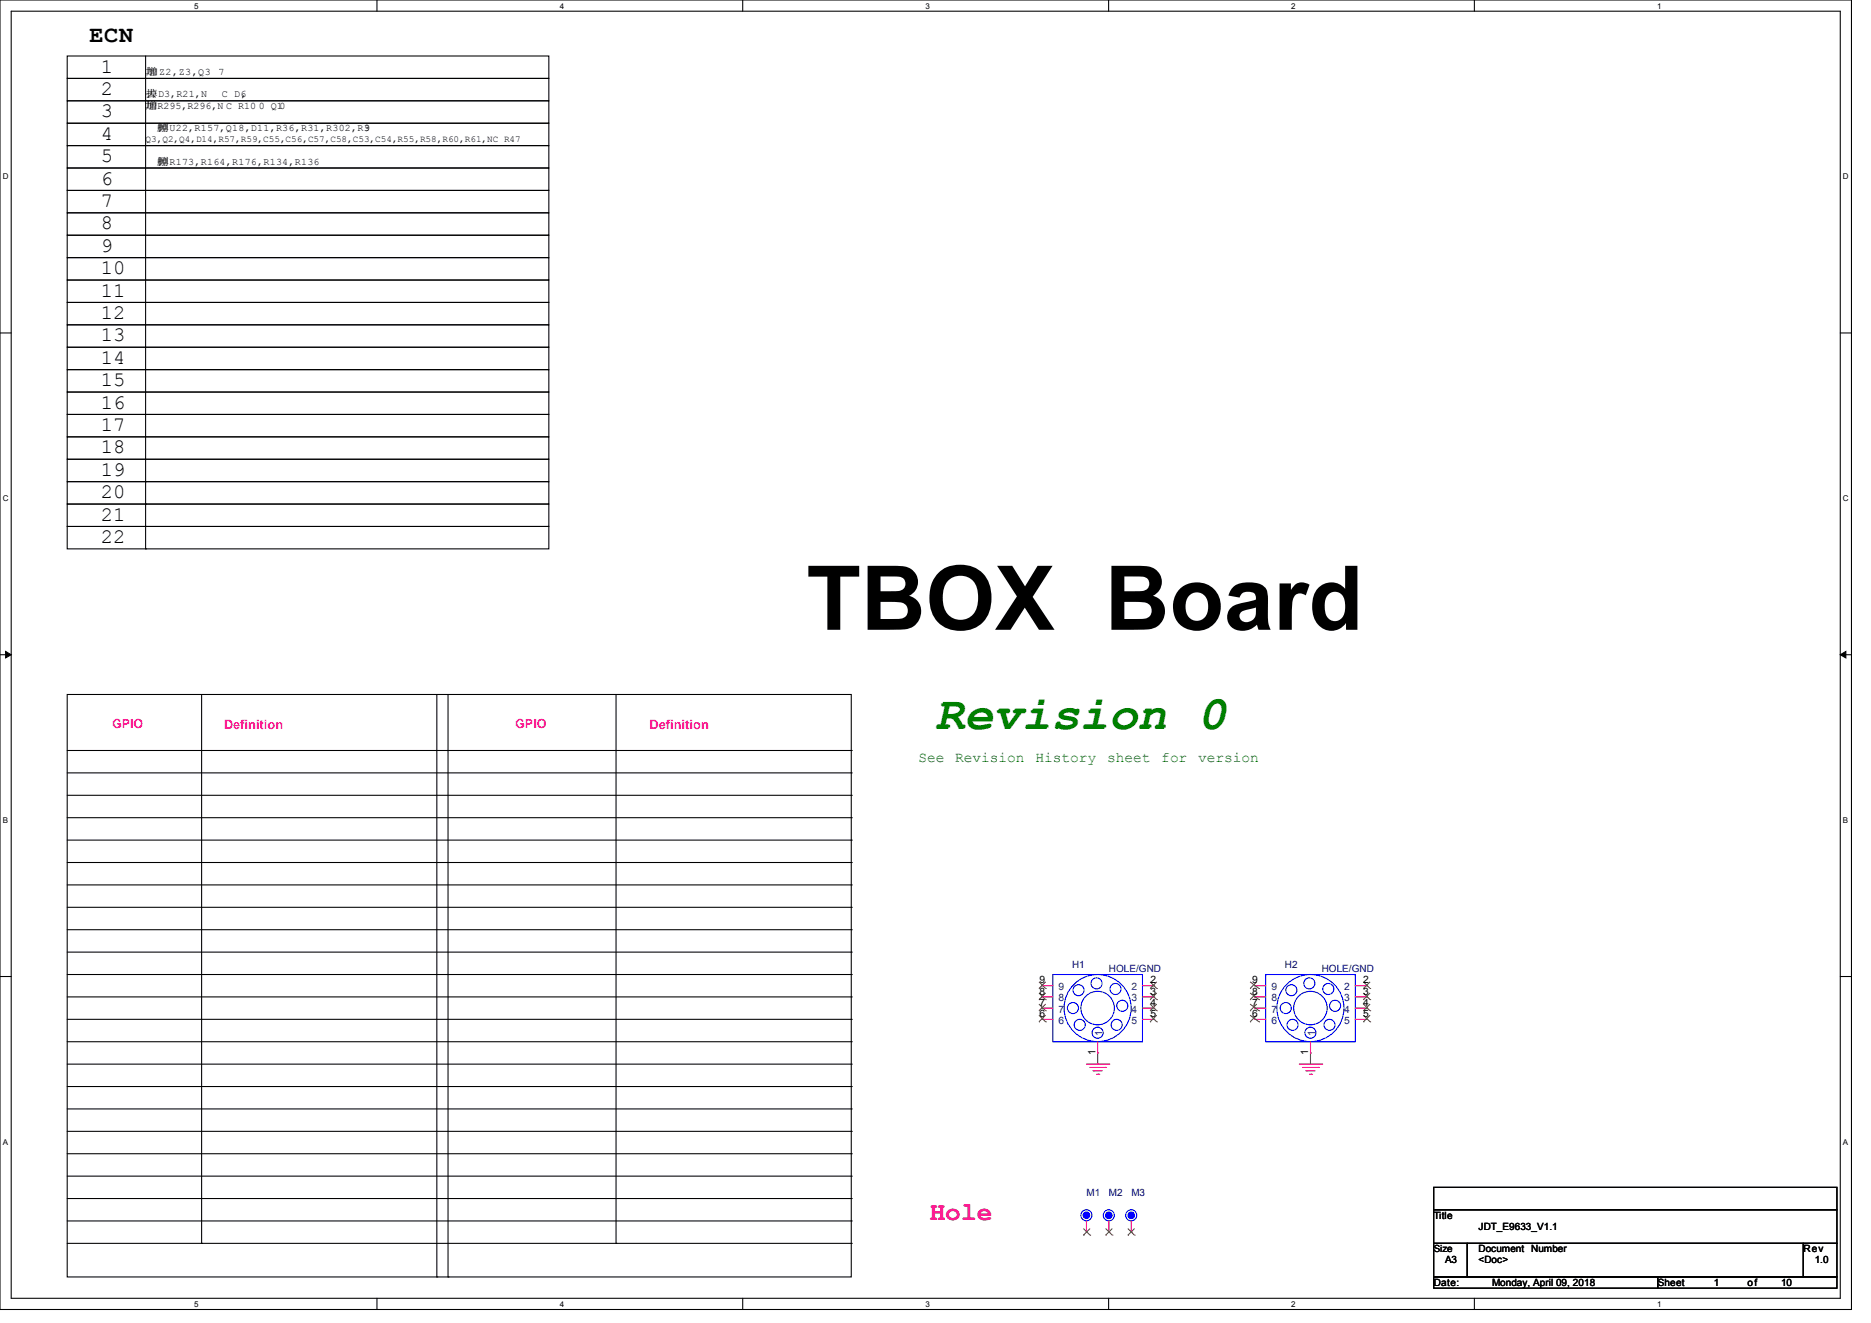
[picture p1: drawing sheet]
<svg xmlns="http://www.w3.org/2000/svg" width="297mm" height="210mm" viewBox="0 0 297 210" stroke-linecap="round" stroke-linejoin="round" font-family="sans-serif">
<path d="M0 0h293.9v207.9h-293.9zM1.8 1.8h290.3v204.3h-290.3z" fill="none" stroke="#000" stroke-width=".17"/>
<g fill="#fff">
<path d="M30.8 .2h.7v1.4h-.7z"/>
<path d="M30.8 206.3h.7v1.4h-.7z"/>
</g>
<path d="M59.8 0v1.8M59.8 206.1v1.8" fill="none" stroke="#000" stroke-width=".17"/>
<g fill="#fff">
<path d="M88.9 .2h.7v1.4h-.7z"/>
<path d="M88.9 206.3h.7v1.4h-.7z"/>
</g>
<path d="M117.9 0v1.8M117.9 206.1v1.8" fill="none" stroke="#000" stroke-width=".17"/>
<g fill="#fff">
<path d="M146.9 .2h.7v1.4h-.7z"/>
<path d="M146.9 206.3h.7v1.4h-.7z"/>
</g>
<path d="M176 0v1.8M176 206.1v1.8" fill="none" stroke="#000" stroke-width=".17"/>
<g fill="#fff">
<path d="M205 .2h.7v1.4h-.7z"/>
<path d="M205 206.3h.7v1.4h-.7z"/>
</g>
<path d="M234 0v1.8M234 206.1v1.8" fill="none" stroke="#000" stroke-width=".17"/>
<g fill="#fff">
<path d="M263.1 .2h.7v1.4h-.7z"/>
<path d="M263.1 206.3h.7v1.4h-.7z"/>
<path d="M.4 27.3h1v1.4h-1z"/>
<path d="M292.6 27.3h.9v1.4h-.9z"/>
<path d="M.4 78.4h1v1.4h-1z"/>
<path d="M292.6 78.4h.9v1.4h-.9z"/>
</g>
<path d="M0 52.9h1.8M292.1 52.9h1.8" fill="none" stroke="#000" stroke-width=".17"/>
<g fill="#fff">
<path d="M.4 129.5h.9v1.4h-.9z"/>
<path d="M292.6 129.5h.8v1.4h-.8z"/>
</g>
<path d="M0 103.9h1.8M292.1 103.9h1.8" fill="none" stroke="#000" stroke-width=".17"/>
<path d="M.9 103.4l.9 .5-.9 .5zM292.1 103.9l.9-.5v1z" fill="#000" stroke="#000" stroke-width=".16"/>
<g fill="#fff">
<path d="M.4 180.5h.9v1.4h-.9z"/>
<path d="M292.5 180.5h.9v1.4h-.9z"/>
</g>
<g fill="none" stroke="#000" stroke-width=".17">
<path d="M10.7 8.9h76.4v3.5h-76.4zM10.7 12.4h76.4v3.6h-76.4zM10.7 16h76.4v3.6h-76.4zM10.7 19.6h76.4v3.5h-76.4zM23.1 8.9v78.2M10.7 23.1h76.4v3.6h-76.4zM10.7 26.7h76.4v3.5h-76.4zM10.7 30.2h76.4v3.6h-76.4zM10.7 33.8h76.4v3.5h-76.4zM10.7 37.3h76.4v3.6h-76.4zM10.7 40.9h76.4v3.5h-76.4zM10.7 44.4h76.4v3.6h-76.4z"/>
<path d="M10.7 48h76.4v3.6h-76.4zM10.7 51.6h76.4v3.5h-76.4zM10.7 55.1h76.4v3.6h-76.4zM10.7 58.7h76.4v3.5h-76.4zM10.7 62.2h76.4v3.6h-76.4zM10.7 65.8h76.4v3.5h-76.4zM10.7 69.3h76.4v3.6h-76.4zM10.7 72.9h76.4v3.6h-76.4zM10.7 76.5h76.4v3.5h-76.4zM23.1 76.5h.1M10.7 80h76.4v3.6h-76.4zM10.7 83.6h76.4v3.5h-76.4z"/>
<path d="M23.1 83.6h.1M23.1 87.1h.1M23.1 80h.1M10.7 110.2h124.4v92.5h-124.4zM10.7 119.1h124.4M32 110.2v87.2M69.3 110.2v92.5M71.1 110.2v92.5M97.8 110.2v87.2M135.1 119.1h.1M10.7 122.7h124.4M10.7 126.2h124.4"/>
<path d="M10.7 129.8h124.4M10.7 133.3h124.4M10.7 136.9h124.4M135.1 122.7h.1M135.1 126.2h.1M135.1 129.8h.1M135.1 133.3h.1M135.1 136.9h.1M0 155h1.8M10.7 140.5h124.4M10.7 144h124.4M10.7 147.6h124.4"/>
<path d="M10.7 151.1h124.4M10.7 154.7h124.4M10.7 158.2h124.4M135.1 140.5h.1M135.1 144h.1M135.1 147.6h.1M135.1 151.1h.1M135.1 154.7h.1M135.1 158.2h.1M292.1 155h1.8M10.7 161.8h124.4M10.7 165.4h124.4"/>
<path d="M10.7 168.9h124.4M10.7 172.5h124.4M10.7 179.6h124.4M10.7 176h124.4M135.1 161.8h.1M135.1 165.4h.1M135.1 168.9h.1M135.1 172.5h.1M135.1 179.6h.1M135.1 176h.1M10.7 183.1h124.4M10.7 190.2h124.4"/>
<path d="M10.7 186.7h124.4M10.7 193.8h124.4M10.7 197.4h124.4M32 197.4h.1M97.8 197.4h.1M135.1 183.1h.1M135.1 190.2h.1M135.1 186.7h.1M135.1 193.8h.1M135.1 197.4h.1M227.6 188.5h64v3.5h-64zM227.6 192h64v5.4h-64z"/>
<path d="M227.6 197.4h5.3v5.3h-5.3zM232.9 197.4h53.4v5.3h-53.4zM286.3 197.4h5.3v5.3h-5.3zM69.3 202.7h.1M71.1 202.7h.1M227.6 202.7h35.5v1.8h-35.5zM263.1 202.7h28.5v1.8h-28.5z"/>
</g>
<path d="M174.2 168.9h.1M174.2 167.1v1.8M208 168.9h.1M208 167.1v1.8" fill="none" stroke="#800040" stroke-width=".17"/>
<g fill="none" stroke="#f00" stroke-width=".17">
<path d="M165.4 156.5h.1M165.4 158.2h.1M165.4 156.5h1.7M165.4 158.2h1.7M181.4 156.5h1.7M181.4 158.2h1.7M183.1 156.5h.1M183.1 158.2h.1M199.1 156.5h.1M199.1 158.2h.1M199.1 156.5h1.8M199.1 158.2h1.8"/>
<path d="M215.1 156.5h1.8M215.1 158.2h1.8M216.9 156.5h.1M216.9 158.2h.1M165.4 160h.1M165.4 161.8h.1M165.4 160h1.7M165.4 161.8h1.7M172.5 168.9h3.5M173 169.4h2.5M173.5 170h.1M173.5 170h1.5"/>
<path d="M174.1 170.5h.3M174.2 167.1h.1M174.2 165.4v1.7M174.4 170.5h.1M175.5 169.4h.1M176 168.9h.1M181.4 160h1.7M181.4 161.8h1.7M183.1 160h.1M183.1 161.8h.1M199.1 160h.1M199.1 161.8h.1"/>
<path d="M199.1 160h1.8M199.1 161.8h1.8M206.2 168.9h3.6M206.8 169.4h2.5M207.3 170h.1M207.3 170h1.4M207.9 170.5h.3M208 167.1h.1M208 165.4v1.7M208.2 170.5h.1M209.3 169.4h.1M209.8 168.9h.1"/>
<path d="M215.1 160h1.8M215.1 161.8h1.8M216.9 160h.1M216.9 161.8h.1M172.5 195.6h.1M172.5 193.8v1.8M176 195.6h.1M176 193.8v1.8M179.6 195.6h.1M179.6 193.8v1.8"/>
</g>
<g fill="none" stroke="#00f" stroke-width=".17">
<path d="M167.1 154.7h14.3v10.7h-14.3zM200.9 154.7h14.2v10.7h-14.2z"/>
<circle cx="171.2" cy="157.2" r=".88"/>
<circle cx="174.1" cy="156.1" r=".88"/>
<circle cx="177.1" cy="157" r=".88"/>
<circle cx="178.1" cy="159.6" r=".88"/>
<circle cx="205" cy="157.2" r=".88"/>
<circle cx="207.8" cy="156.1" r=".88"/>
<circle cx="210.9" cy="157" r=".88"/>
<circle cx="211.9" cy="159.6" r=".88"/>
<circle cx="170.3" cy="160" r=".88"/>
<circle cx="171.4" cy="162.7" r=".88"/>
<circle cx="174.2" cy="160" r="5.3"/>
<circle cx="174.2" cy="160" r="2.66"/>
<circle cx="174.2" cy="163.9" r=".88"/>
<circle cx="177.3" cy="162.7" r=".88"/>
<circle cx="204.1" cy="160" r=".88"/>
<circle cx="205.2" cy="162.7" r=".88"/>
<circle cx="208" cy="160" r="5.3"/>
<circle cx="208" cy="160" r="2.66"/>
<circle cx="208" cy="163.9" r=".88"/>
<circle cx="211" cy="162.7" r=".88"/>
<circle cx="172.5" cy="192.9" r=".88"/>
<circle cx="176" cy="192.9" r=".88"/>
<circle cx="179.6" cy="192.9" r=".88"/>
</g>
<g fill="none" stroke="#804000" stroke-width=".16">
<path d="M164.9 156.9h.1M164.9 158.7h.1M164.9 155.8l1.1 1.1M164.9 157.6l1.1 1.1M164.9 159.4l1.1 1M166 156.9h.1M166 158.7h.1M166 155.8l-1.1 1.1M166 157.6l-1.1 1.1M166 159.4l-1.1 1M182.6 156.9h.1M182.6 158.7h.1"/>
<path d="M182.6 155.8l1 1.1M182.6 157.6l1 1.1M182.6 159.4l1 1M183.6 156.9h.1M183.6 158.7h.1M183.6 155.8l-1 1.1M183.6 157.6l-1 1.1M183.6 159.4l-1 1M198.4 156.9h.1M198.4 158.7h.1M198.4 155.8l1.4 1.1M198.4 157.6l1.4 1.1"/>
<path d="M198.4 159.4l1.4 1M199.5 155.8l-1.1 1.1M199.5 157.6l-1.1 1.1M199.5 159.4l-1.1 1M199.8 156.9h.1M199.8 158.7h.1M216.4 156.9h.1M216.4 158.7h.1M216.4 155.8l1.1 1.1M216.4 157.6l1.1 1.1M216.4 159.4l1.1 1M217.5 156.9h.1"/>
<path d="M217.5 158.7h.1M217.5 155.8l-1.1 1.1M217.5 157.6l-1.1 1.1M217.5 159.4l-1.1 1M164.9 160.4h.1M164.9 162.2h.1M164.9 161.1l1.1 1.1M166 160.4h.1M166 162.2h.1M166 161.1l-1.1 1.1M182.6 160.4h.1M182.6 162.2h.1"/>
<path d="M182.6 161.1l1 1.1M183.6 160.4h.1M183.6 162.2h.1M183.6 161.1l-1 1.1M198.4 160.4h.1M198.4 162.2h.1M198.4 161.1l1.4 1.1M199.5 161.1l-1.1 1.1M199.8 160.4h.1M199.8 162.2h.1M216.4 160.4h.1M216.4 162.2h.1"/>
<path d="M216.4 161.1l1.1 1.1M217.5 160.4h.1M217.5 162.2h.1M217.5 161.1l-1.1 1.1M172 196.1h.1M172 195l1 1.1M173 196.1h.1M173 195l-1 1.1M175.5 196.1h.1M175.5 195l1.1 1.1M176.6 196.1h.1M176.6 195l-1.1 1.1"/>
<path d="M179 196.1h.1M179 195l1.1 1.1M180.1 196.1h.1M180.1 195l-1.1 1.1"/>
</g>
<g fill="#00f" stroke="#00f" stroke-width=".17">
<circle cx="179.6" cy="192.9" r=".52"/>
<circle cx="176" cy="192.9" r=".52"/>
<circle cx="172.5" cy="192.9" r=".52"/>
</g>
<text font-size="14.2" x="128" y="100">TBOX Board</text>
<text font-size="7.6" fill="#008000" x="148.5" y="115.7">Revision 0</text>
<text font-size="4.1" fill="#f00" x="147.6" y="193.7">Hole</text>
<text font-size="3.7" x="14.2" y="6.7">ECN</text>
<g font-size="3.3">
<text x="16" y="11.5">1</text>
<text x="16" y="15.1">2</text>
<text x="16" y="18.6">3</text>
<text x="16" y="22.2">4</text>
<text x="16" y="25.7">5</text>
<text x="16" y="29.3">6</text>
<text x="16" y="32.9">7</text>
<text x="16" y="36.4">8</text>
<text x="16" y="40">9</text>
<text x="16" y="43.5">10</text>
<text x="16" y="47.1">11</text>
<text x="16" y="50.6">12</text>
<text x="16" y="54.2">13</text>
<text x="16" y="57.7">14</text>
<text x="16" y="64.9">16</text>
<text x="16" y="61.3">15</text>
<text x="16" y="68.4">17</text>
<text x="16" y="72">18</text>
<text x="16" y="75.5">19</text>
<text x="16" y="82.6">21</text>
<text x="16" y="79.1">20</text>
<text x="16" y="86.2">22</text>
</g>
<g font-size="2.3" fill="#008000">
<text x="145.8" y="121">See</text>
<text x="151.6" y="121">Revision</text>
<text x="164.4" y="121">History</text>
<text x="175.7" y="121">sheet</text>
<text x="184.3" y="121">for</text>
<text x="190.2" y="121">version</text>
</g>
<g font-size="2" fill="#f0f">
<text x="17.8" y="115.6">GPIO</text>
<text x="35.6" y="115.7">Definition</text>
<text x="81.8" y="115.6">GPIO</text>
<text x="103.1" y="115.7">Definition</text>
</g>
<g font-size="1.6">
<text x="23.1" y="11.9">增</text>
<text x="23.2" y="11.9">加Z2,Z3,Q3</text>
<text x="34.7" y="11.9">7</text>
<text x="23.1" y="15.5">去</text>
<text x="23.1" y="17.3">增R295,R296,N C R10 0 Q10</text>
<text x="23.1" y="17.3">加</text>
<text x="23.1" y="15.5">掉D3,R21,N</text>
<text x="35.2" y="15.5">C D6</text>
<text x="38.2" y="15.5">,</text>
<text x="24.9" y="20.8">删</text>
<text x="24.9" y="20.8">掉U22,R157,Q18,D11,R36,R31,R302,R3</text>
<text x="57.8" y="20.8">9</text>
<text x="24.9" y="26.1">删</text>
<text x="24.9" y="26.1">掉R173,R164,R176,R134,R136</text>
<text x="165" y="156.1">9</text>
<text x="165" y="157.9">8</text>
<text x="165" y="159.6">7</text>
<text x="165" y="161.4">6</text>
<text x="182.6" y="156.1">2</text>
<text x="182.6" y="157.9">3</text>
<text x="182.6" y="159.6">4</text>
<text x="182.6" y="161.4">5</text>
<text x="198.8" y="156.1">9</text>
<text x="198.8" y="157.9">8</text>
<text x="198.8" y="159.6">7</text>
<text x="198.8" y="161.4">6</text>
<text x="216.4" y="156.1">2</text>
<text x="216.4" y="157.9">3</text>
<text x="216.4" y="159.6">4</text>
<text x="216.4" y="161.4">5</text>
<text x="173.9" y="167.5" transform="rotate(-90 173.9 167.5)">1</text>
<text x="207.7" y="167.5" transform="rotate(-90 207.7 167.5)">1</text>
<text x="227.6" y="193.4">Title</text>
<text x="234.7" y="195.2">JDT_E9633_V1.1</text>
<text x="227.6" y="198.8">Size</text>
<text x="229.4" y="200.6">A3</text>
<text x="234.7" y="198.8">Document Number</text>
<text x="234.7" y="200.6">&lt;Doc&gt;</text>
<text x="286.3" y="198.8">Rev</text>
<text x="288.1" y="200.6">1.0</text>
<text x="227.6" y="204.1">Date:</text>
<text x="236.9" y="204.1">Monday, April 09, 2018</text>
<text x="263.1" y="204.1">Sheet</text>
<text x="272.1" y="204.1">1</text>
<text x="277.4" y="204.1">of</text>
<text x="282.7" y="204.1">10</text>
</g>
<g font-size="1.6" fill="#000080">
<text x="170.2" y="153.6">H1</text>
<text x="176" y="154.3">HOLE/GND</text>
<text x="204" y="153.6">H2</text>
<text x="209.8" y="154.3">HOLE/GND</text>
<text x="172.5" y="189.9">M1</text>
<text x="176" y="189.9">M2</text>
<text x="179.6" y="189.9">M3</text>
</g>
<g font-size="1.6" fill="#004080">
<text x="168" y="157.2">9</text>
<text x="168" y="159">8</text>
<text x="168" y="160.7">7</text>
<text x="179.6" y="157.2">2</text>
<text x="179.6" y="159">3</text>
<text x="179.6" y="160.7">4</text>
<text x="201.8" y="157.2">9</text>
<text x="201.8" y="159">8</text>
<text x="201.8" y="160.7">7</text>
<text x="213.4" y="157.2">2</text>
<text x="213.4" y="159">3</text>
<text x="213.4" y="160.7">4</text>
<text x="168" y="162.5">6</text>
<text x="175" y="164.5" transform="rotate(-90 175 164.5)">1</text>
<text x="179.6" y="162.5">5</text>
<text x="201.8" y="162.5">6</text>
<text x="208.8" y="164.5" transform="rotate(-90 208.8 164.5)">1</text>
<text x="213.4" y="162.5">5</text>
</g>
<text font-size="1.5" x="23.1" y="22.5">Q3,Q2,Q4,D14,R57,R59,C55,C56,C57,C58,C53,C54,R55,R58,R60,R61,NC R47</text>
<g font-size="1.3">
<text x="30.8" y="1.4">5</text>
<text x="88.9" y="1.4">4</text>
<text x="146.9" y="1.4">3</text>
<text x="205" y="1.4">2</text>
<text x="263" y="1.4">1</text>
<text x=".4" y="28.5">D</text>
<text x="292.5" y="28.5">D</text>
<text x=".4" y="79.5">C</text>
<text x="292.5" y="79.5">C</text>
<text x=".4" y="130.6">B</text>
<text x="292.5" y="130.6">B</text>
<text x=".4" y="181.7">A</text>
<text x="292.5" y="181.7">A</text>
<text x="30.8" y="207.4">5</text>
<text x="88.9" y="207.4">4</text>
<text x="146.9" y="207.4">3</text>
<text x="205" y="207.4">2</text>
<text x="263" y="207.4">1</text>
</g>
</svg>
